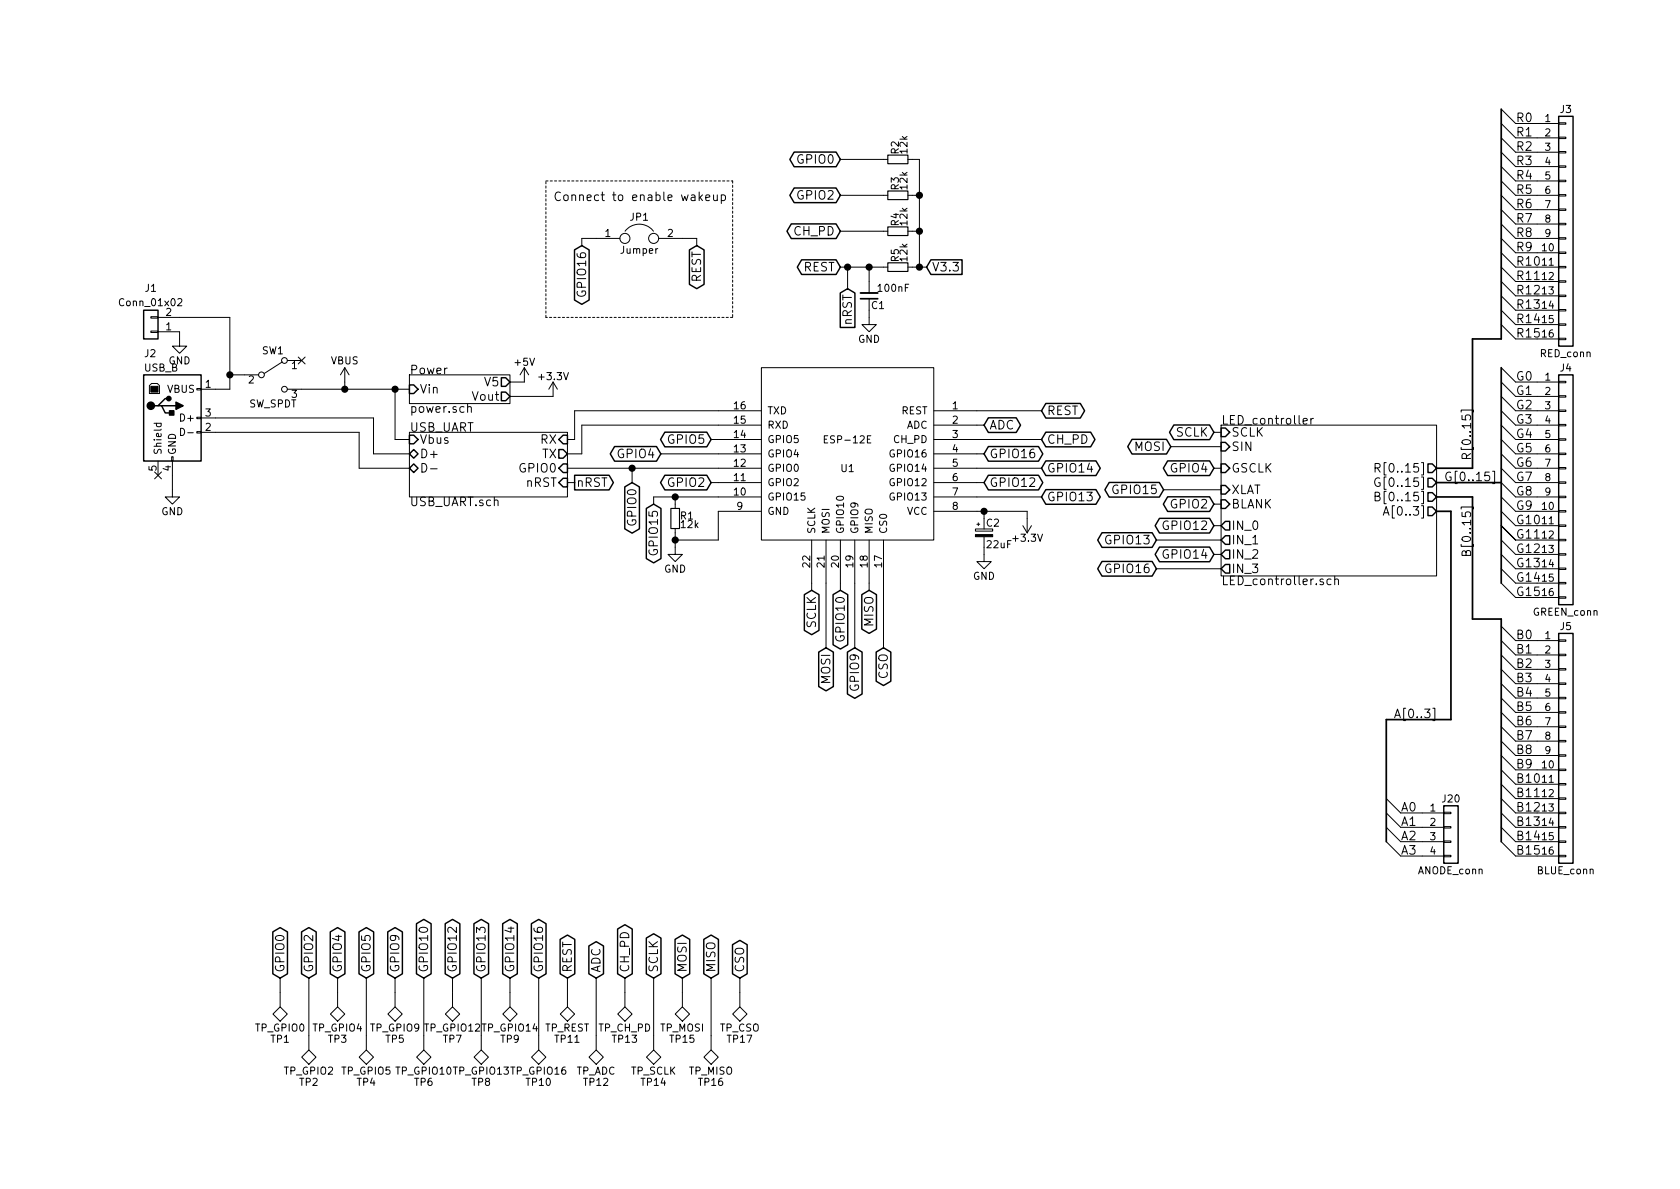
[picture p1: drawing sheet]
EESchema Schematic File Version 4
LIBS:cube-cache
EELAYER 26 0
EELAYER END
$Descr A4 11693 8268
encoding utf-8
Sheet 1 4
Title "Cube RGB 4x4"
Date "31/08/2018"
Rev "B"
Comp ""
Comment1 ""
Comment2 ""
Comment3 ""
Comment4 ""
$EndDescr
$Sheet
S 2850 2600 700  200 
U 5AE441DB
F0 "Power" 60
F1 "power.sch" 60
F2 "Vin" I L 2850 2700 60 
F3 "Vout" O R 3550 2750 60 
F4 "V5" O R 3550 2650 60 
$EndSheet
$Sheet
S 2850 3000 1100 450 
U 5AE443CC
F0 "USB_UART" 60
F1 "USB_UART.sch" 60
F2 "Vbus" I L 2850 3050 60 
F3 "nRST" I R 3950 3350 60 
F4 "GPIO0" I R 3950 3250 60 
F5 "RX" I R 3950 3050 60 
F6 "TX" O R 3950 3150 60 
F7 "D+" B L 2850 3150 60 
F8 "D-" B L 2850 3250 60 
$EndSheet
$Comp
L cube-rescue:USB_B J2
U 1 1
P 1200 2900
F 0 "J2" H 1000 3350 50  0000 L CNN
F 1 "USB_B" H 1000 3250 50  0000 L CNN
F 2 "footprint:Micro_USB_Female_Ali" H 1350 2850 50  0001 C CNN
F 3 "" H 1350 2850 50  0001 C CNN
	1    1200 2900
	1    0    0    -1  
$EndComp
$Comp
L cube-rescue:Conn_01x02 J1
U 1 1
P 1050 2300
F 0 "J1" H 1050 2000 50  0000 C CNN
F 1 "Conn_01x02" H 1050 2100 50  0000 C CNN
F 2 "Pin_Headers:Pin_Header_Straight_1x02_Pitch2.54mm" H 1050 2300 50  0001 C CNN
F 3 "" H 1050 2300 50  0001 C CNN
	1    1050 2300
	-1   0    0    1   
$EndComp
$Comp
L cube-rescue:GND #PWR01
U 1 1
P 1200 3400
F 0 "#PWR01" H 1200 3150 50  0001 C CNN
F 1 "GND" H 1200 3250 50  0000 C CNN
F 2 "" H 1200 3400 50  0001 C CNN
F 3 "" H 1200 3400 50  0001 C CNN
	1    1200 3400
	1    0    0    -1  
$EndComp
NoConn ~ 1100 3300
$Comp
L cube-rescue:GND #PWR02
U 1 1
P 1250 2350
F 0 "#PWR02" H 1250 2100 50  0001 C CNN
F 1 "GND" H 1250 2200 50  0000 C CNN
F 2 "" H 1250 2350 50  0001 C CNN
F 3 "" H 1250 2350 50  0001 C CNN
	1    1250 2350
	1    0    0    -1  
$EndComp
$Comp
L cube-rescue:ESP-12E U1
U 1 1
P 5900 3150
F 0 "U1" H 5900 3050 50  0000 C CNN
F 1 "ESP-12E" H 5900 3250 50  0000 C CNN
F 2 "RF_Modules:ESP-12E" H 5900 3150 50  0001 C CNN
F 3 "" H 5900 3150 50  0001 C CNN
	1    5900 3150
	-1   0    0    -1  
$EndComp
$Sheet
S 8500 2950 1500 1050
U 5AE56632
F0 "LED_controller" 60
F1 "LED_controller.sch" 60
F2 "SCLK" I L 8500 3000 60 
F3 "SIN" I L 8500 3100 60 
F4 "GSCLK" I L 8500 3250 60 
F5 "BLANK" I L 8500 3500 60 
F6 "XLAT" I L 8500 3400 60 
F7 "IN_1" O L 8500 3750 60 
F8 "IN_0" O L 8500 3650 60 
F9 "IN_2" O L 8500 3850 60 
F10 "IN_3" O L 8500 3950 60 
F11 "B[0..15]" O R 10000 3450 60 
F12 "R[0..15]" O R 10000 3250 60 
F13 "G[0..15]" O R 10000 3350 60 
F14 "A[0..3]" O R 10000 3550 60 
$EndSheet
$Comp
L cube-rescue:Conn_01x16 J3
U 1 1
P 10900 1550
F 0 "J3" H 10900 2350 50  0000 C CNN
F 1 "RED_conn" H 10900 650 50  0000 C CNN
F 2 "Pin_Headers:Pin_Header_Straight_1x16_Pitch2.54mm" H 10900 1550 50  0001 C CNN
F 3 "" H 10900 1550 50  0001 C CNN
	1    10900 1550
	1    0    0    -1  
$EndComp
Entry Wire Line
	10450 750  10550 850 
Entry Wire Line
	10450 850  10550 950 
Entry Wire Line
	10450 950  10550 1050
Entry Wire Line
	10450 1050 10550 1150
Entry Wire Line
	10450 1150 10550 1250
Entry Wire Line
	10450 1250 10550 1350
Entry Wire Line
	10450 1350 10550 1450
Entry Wire Line
	10450 1450 10550 1550
Entry Wire Line
	10450 1550 10550 1650
Entry Wire Line
	10450 1650 10550 1750
Entry Wire Line
	10450 1750 10550 1850
Entry Wire Line
	10450 1850 10550 1950
Entry Wire Line
	10450 1950 10550 2050
Entry Wire Line
	10450 2050 10550 2150
Entry Wire Line
	10450 2150 10550 2250
Entry Wire Line
	10450 2250 10550 2350
Text Label 10550 850  0    60   ~ 0
R0
Text Label 10550 950  0    60   ~ 0
R1
Text Label 10550 1050 0    60   ~ 0
R2
Text Label 10550 1150 0    60   ~ 0
R3
Text Label 10550 1250 0    60   ~ 0
R4
Text Label 10550 1350 0    60   ~ 0
R5
Text Label 10550 1450 0    60   ~ 0
R6
Text Label 10550 1550 0    60   ~ 0
R7
Text Label 10550 1650 0    60   ~ 0
R8
Text Label 10550 1750 0    60   ~ 0
R9
Text Label 10550 1850 0    60   ~ 0
R10
Text Label 10550 1950 0    60   ~ 0
R11
Text Label 10550 2050 0    60   ~ 0
R12
Text Label 10550 2150 0    60   ~ 0
R13
Text Label 10550 2250 0    60   ~ 0
R14
Text Label 10550 2350 0    60   ~ 0
R15
$Comp
L cube-rescue:Conn_01x16 J4
U 1 1
P 10900 3350
F 0 "J4" H 10900 4150 50  0000 C CNN
F 1 "GREEN_conn" H 10900 2450 50  0000 C CNN
F 2 "Pin_Headers:Pin_Header_Straight_1x16_Pitch2.54mm" H 10900 3350 50  0001 C CNN
F 3 "" H 10900 3350 50  0001 C CNN
	1    10900 3350
	1    0    0    -1  
$EndComp
Entry Wire Line
	10450 2550 10550 2650
Entry Wire Line
	10450 2650 10550 2750
Entry Wire Line
	10450 2750 10550 2850
Entry Wire Line
	10450 2850 10550 2950
Entry Wire Line
	10450 2950 10550 3050
Entry Wire Line
	10450 3050 10550 3150
Entry Wire Line
	10450 3150 10550 3250
Entry Wire Line
	10450 3250 10550 3350
Entry Wire Line
	10450 3350 10550 3450
Entry Wire Line
	10450 3450 10550 3550
Entry Wire Line
	10450 3550 10550 3650
Entry Wire Line
	10450 3650 10550 3750
Entry Wire Line
	10450 3750 10550 3850
Entry Wire Line
	10450 3850 10550 3950
Entry Wire Line
	10450 3950 10550 4050
Entry Wire Line
	10450 4050 10550 4150
$Comp
L cube-rescue:Conn_01x16 J5
U 1 1
P 10900 5150
F 0 "J5" H 10900 5950 50  0000 C CNN
F 1 "BLUE_conn" H 10900 4250 50  0000 C CNN
F 2 "Pin_Headers:Pin_Header_Straight_1x16_Pitch2.54mm" H 10900 5150 50  0001 C CNN
F 3 "" H 10900 5150 50  0001 C CNN
	1    10900 5150
	1    0    0    -1  
$EndComp
Entry Wire Line
	10450 4350 10550 4450
Entry Wire Line
	10450 4450 10550 4550
Entry Wire Line
	10450 4550 10550 4650
Entry Wire Line
	10450 4650 10550 4750
Entry Wire Line
	10450 4750 10550 4850
Entry Wire Line
	10450 4850 10550 4950
Entry Wire Line
	10450 4950 10550 5050
Entry Wire Line
	10450 5050 10550 5150
Entry Wire Line
	10450 5150 10550 5250
Entry Wire Line
	10450 5250 10550 5350
Entry Wire Line
	10450 5350 10550 5450
Entry Wire Line
	10450 5450 10550 5550
Entry Wire Line
	10450 5550 10550 5650
Entry Wire Line
	10450 5650 10550 5750
Entry Wire Line
	10450 5750 10550 5850
Entry Wire Line
	10450 5850 10550 5950
Text Label 10550 4450 0    60   ~ 0
B0
Text Label 10550 4550 0    60   ~ 0
B1
Text Label 10550 4650 0    60   ~ 0
B2
Text Label 10550 4750 0    60   ~ 0
B3
Text Label 10550 4850 0    60   ~ 0
B4
Text Label 10550 4950 0    60   ~ 0
B5
Text Label 10550 5050 0    60   ~ 0
B6
Text Label 10550 5150 0    60   ~ 0
B7
Text Label 10550 5250 0    60   ~ 0
B8
Text Label 10550 5350 0    60   ~ 0
B9
Text Label 10550 5450 0    60   ~ 0
B10
Text Label 10550 5550 0    60   ~ 0
B11
Text Label 10550 5650 0    60   ~ 0
B12
Text Label 10550 5750 0    60   ~ 0
B13
Text Label 10550 5850 0    60   ~ 0
B14
Text Label 10550 5950 0    60   ~ 0
B15
$Comp
L cube-rescue:GND #PWR03
U 1 1
P 4700 3800
F 0 "#PWR03" H 4700 3550 50  0001 C CNN
F 1 "GND" H 4700 3650 50  0000 C CNN
F 2 "" H 4700 3800 50  0001 C CNN
F 3 "" H 4700 3800 50  0001 C CNN
	1    4700 3800
	1    0    0    -1  
$EndComp
Text GLabel 4000 3350 2    60   Output ~ 0
nRST
Text GLabel 5900 2000 3    60   Input ~ 0
nRST
$Comp
L cube-rescue:CP_Small C2
U 1 1
P 6850 3700
F 0 "C2" H 6860 3770 50  0000 L CNN
F 1 "22uF" H 6860 3620 50  0000 L CNN
F 2 "Capacitors_Tantalum_SMD:CP_Tantalum_Case-A_EIA-3216-18_Reflow" H 6850 3700 50  0001 C CNN
F 3 "" H 6850 3700 50  0001 C CNN
F 4 "Tantalum" H 6850 3700 60  0001 C CNN "Type"
	1    6850 3700
	1    0    0    -1  
$EndComp
$Comp
L cube-rescue:GND #PWR04
U 1 1
P 6850 3850
F 0 "#PWR04" H 6850 3600 50  0001 C CNN
F 1 "GND" H 6850 3700 50  0000 C CNN
F 2 "" H 6850 3850 50  0001 C CNN
F 3 "" H 6850 3850 50  0001 C CNN
	1    6850 3850
	1    0    0    -1  
$EndComp
$Comp
L cube-rescue:R_Small R1
U 1 1
P 4700 3600
F 0 "R1" H 4730 3620 50  0000 L CNN
F 1 "12k" H 4730 3560 50  0000 L CNN
F 2 "Resistors_SMD:R_0603_HandSoldering" H 4700 3600 50  0001 C CNN
F 3 "" H 4700 3600 50  0001 C CNN
	1    4700 3600
	1    0    0    -1  
$EndComp
$Comp
L cube-rescue:C_Small C1
U 1 1
P 6050 2050
F 0 "C1" H 6060 2120 50  0000 L CNN
F 1 "100nF" H 6100 2000 50  0000 L CNN
F 2 "Capacitors_SMD:C_0402" H 6050 2050 50  0001 C CNN
F 3 "" H 6050 2050 50  0001 C CNN
F 4 "Ceramic" H 6050 2050 60  0001 C CNN "Type"
	1    6050 2050
	1    0    0    1   
$EndComp
$Comp
L cube-rescue:GND #PWR05
U 1 1
P 6050 2200
F 0 "#PWR05" H 6050 1950 50  0001 C CNN
F 1 "GND" H 6050 2050 50  0000 C CNN
F 2 "" H 6050 2200 50  0001 C CNN
F 3 "" H 6050 2200 50  0001 C CNN
	1    6050 2200
	1    0    0    -1  
$EndComp
Text GLabel 4950 3050 0    60   BiDi ~ 0
GPIO5
Text GLabel 4600 3150 0    60   BiDi ~ 0
GPIO4
Text GLabel 4950 3350 0    60   BiDi ~ 0
GPIO2
Text GLabel 4400 3350 3    60   BiDi ~ 0
GPIO0
Text GLabel 6850 3150 2    60   BiDi ~ 0
GPIO16
Text GLabel 7250 3250 2    60   BiDi ~ 0
GPIO14
Text GLabel 6850 3350 2    60   BiDi ~ 0
GPIO12
Text GLabel 7250 3450 2    60   BiDi ~ 0
GPIO13
Text GLabel 6450 1850 2    60   Input ~ 0
V3.3
$Comp
L cube-rescue:R_Small R4
U 1 1
P 6250 1600
F 0 "R4" H 6280 1620 50  0000 L CNN
F 1 "12k" H 6280 1560 50  0000 L CNN
F 2 "Resistors_SMD:R_0603_HandSoldering" H 6250 1600 50  0001 C CNN
F 3 "" H 6250 1600 50  0001 C CNN
	1    6250 1600
	0    -1   -1   0   
$EndComp
$Comp
L cube-rescue:R_Small R5
U 1 1
P 6250 1850
F 0 "R5" H 6280 1870 50  0000 L CNN
F 1 "12k" H 6280 1810 50  0000 L CNN
F 2 "Resistors_SMD:R_0603_HandSoldering" H 6250 1850 50  0001 C CNN
F 3 "" H 6250 1850 50  0001 C CNN
	1    6250 1850
	0    -1   -1   0   
$EndComp
Text GLabel 7250 3050 2    60   BiDi ~ 0
CH_PD
Text GLabel 6850 2950 2    60   BiDi ~ 0
ADC
Text GLabel 7250 2850 2    60   BiDi ~ 0
REST
Text GLabel 5850 1600 0    60   BiDi ~ 0
CH_PD
Text GLabel 5850 1850 0    60   BiDi ~ 0
REST
Text GLabel 5650 4100 3    60   BiDi ~ 0
SCLK
Text GLabel 5750 4500 3    60   BiDi ~ 0
MOSI
Text GLabel 5850 4100 3    60   BiDi ~ 0
GPIO10
Text GLabel 5950 4500 3    60   BiDi ~ 0
GPIO9
Text GLabel 6050 4100 3    60   BiDi ~ 0
MISO
Text GLabel 6150 4500 3    60   BiDi ~ 0
CSO
Text GLabel 4550 3500 3    60   BiDi ~ 0
GPIO15
$Comp
L cube-rescue:R_Small R3
U 1 1
P 6250 1350
F 0 "R3" H 6280 1370 50  0000 L CNN
F 1 "12k" H 6280 1310 50  0000 L CNN
F 2 "Resistors_SMD:R_0603_HandSoldering" H 6250 1350 50  0001 C CNN
F 3 "" H 6250 1350 50  0001 C CNN
	1    6250 1350
	0    -1   -1   0   
$EndComp
Text GLabel 5850 1350 0    60   BiDi ~ 0
GPIO2
Text GLabel 5850 1100 0    60   BiDi ~ 0
GPIO0
$Comp
L cube-rescue:R_Small R2
U 1 1
P 6250 1100
F 0 "R2" H 6280 1120 50  0000 L CNN
F 1 "12k" H 6280 1060 50  0000 L CNN
F 2 "Resistors_SMD:R_0603_HandSoldering" H 6250 1100 50  0001 C CNN
F 3 "" H 6250 1100 50  0001 C CNN
	1    6250 1100
	0    -1   -1   0   
$EndComp
$Comp
L cube-rescue:Jumper JP1
U 1 1
P 4450 1650
F 0 "JP1" H 4450 1800 50  0000 C CNN
F 1 "Jumper" H 4450 1570 50  0000 C CNN
F 2 "Pin_Headers:Pin_Header_Straight_1x02_Pitch1.00mm" H 4450 1650 50  0001 C CNN
F 3 "" H 4450 1650 50  0001 C CNN
	1    4450 1650
	1    0    0    -1  
$EndComp
Text Notes 3850 1400 0    60   ~ 0
Connect to enable wakeup\n
Text GLabel 4050 1700 3    60   BiDi ~ 0
GPIO16
Text GLabel 4850 1700 3    60   BiDi ~ 0
REST
$Comp
L cube-rescue:SW_SPDT SW1
U 1 1
P 1900 2600
F 0 "SW1" H 1900 2770 50  0000 C CNN
F 1 "SW_SPDT" H 1900 2400 50  0000 C CNN
F 2 "footprint:Switch_1P2T_SPDT_Ali" H 1900 2600 50  0001 C CNN
F 3 "" H 1900 2600 50  0001 C CNN
	1    1900 2600
	1    0    0    -1  
$EndComp
NoConn ~ 2100 2500
$Comp
L cube-rescue:TEST TP1
U 1 1
P 1950 6900
F 0 "TP1" H 1950 7200 50  0000 C BNN
F 1 "TP_GPIO0" H 1950 7150 50  0000 C CNN
F 2 "Measurement_Points:Measurement_Point_Round-SMD-Pad_Small" H 1950 6900 50  0001 C CNN
F 3 "" H 1950 6900 50  0001 C CNN
	1    1950 6900
	-1   0    0    1   
$EndComp
Text GLabel 1950 6800 1    60   BiDi ~ 0
GPIO0
Text GLabel 2150 6800 1    60   BiDi ~ 0
GPIO2
Text GLabel 2350 6800 1    60   BiDi ~ 0
GPIO4
Text GLabel 2550 6800 1    60   BiDi ~ 0
GPIO5
Text GLabel 2750 6800 1    60   BiDi ~ 0
GPIO9
Text GLabel 2950 6800 1    60   BiDi ~ 0
GPIO10
Text GLabel 3150 6800 1    60   BiDi ~ 0
GPIO12
Text GLabel 3350 6800 1    60   BiDi ~ 0
GPIO13
Text GLabel 3550 6800 1    60   BiDi ~ 0
GPIO14
Text GLabel 3750 6800 1    60   BiDi ~ 0
GPIO16
$Comp
L cube-rescue:TEST TP2
U 1 1
P 2150 7200
F 0 "TP2" H 2150 7500 50  0000 C BNN
F 1 "TP_GPIO2" H 2150 7450 50  0000 C CNN
F 2 "Measurement_Points:Measurement_Point_Round-SMD-Pad_Small" H 2150 7200 50  0001 C CNN
F 3 "" H 2150 7200 50  0001 C CNN
	1    2150 7200
	-1   0    0    1   
$EndComp
$Comp
L cube-rescue:TEST TP3
U 1 1
P 2350 6900
F 0 "TP3" H 2350 7200 50  0000 C BNN
F 1 "TP_GPIO4" H 2350 7150 50  0000 C CNN
F 2 "Measurement_Points:Measurement_Point_Round-SMD-Pad_Small" H 2350 6900 50  0001 C CNN
F 3 "" H 2350 6900 50  0001 C CNN
	1    2350 6900
	-1   0    0    1   
$EndComp
$Comp
L cube-rescue:TEST TP4
U 1 1
P 2550 7200
F 0 "TP4" H 2550 7500 50  0000 C BNN
F 1 "TP_GPIO5" H 2550 7450 50  0000 C CNN
F 2 "Measurement_Points:Measurement_Point_Round-SMD-Pad_Small" H 2550 7200 50  0001 C CNN
F 3 "" H 2550 7200 50  0001 C CNN
	1    2550 7200
	-1   0    0    1   
$EndComp
$Comp
L cube-rescue:TEST TP5
U 1 1
P 2750 6900
F 0 "TP5" H 2750 7200 50  0000 C BNN
F 1 "TP_GPIO9" H 2750 7150 50  0000 C CNN
F 2 "Measurement_Points:Measurement_Point_Round-SMD-Pad_Small" H 2750 6900 50  0001 C CNN
F 3 "" H 2750 6900 50  0001 C CNN
	1    2750 6900
	-1   0    0    1   
$EndComp
$Comp
L cube-rescue:TEST TP6
U 1 1
P 2950 7200
F 0 "TP6" H 2950 7500 50  0000 C BNN
F 1 "TP_GPIO10" H 2950 7450 50  0000 C CNN
F 2 "Measurement_Points:Measurement_Point_Round-SMD-Pad_Small" H 2950 7200 50  0001 C CNN
F 3 "" H 2950 7200 50  0001 C CNN
	1    2950 7200
	-1   0    0    1   
$EndComp
$Comp
L cube-rescue:TEST TP7
U 1 1
P 3150 6900
F 0 "TP7" H 3150 7200 50  0000 C BNN
F 1 "TP_GPIO12" H 3150 7150 50  0000 C CNN
F 2 "Measurement_Points:Measurement_Point_Round-SMD-Pad_Small" H 3150 6900 50  0001 C CNN
F 3 "" H 3150 6900 50  0001 C CNN
	1    3150 6900
	-1   0    0    1   
$EndComp
$Comp
L cube-rescue:TEST TP8
U 1 1
P 3350 7200
F 0 "TP8" H 3350 7500 50  0000 C BNN
F 1 "TP_GPIO13" H 3350 7450 50  0000 C CNN
F 2 "Measurement_Points:Measurement_Point_Round-SMD-Pad_Small" H 3350 7200 50  0001 C CNN
F 3 "" H 3350 7200 50  0001 C CNN
	1    3350 7200
	-1   0    0    1   
$EndComp
$Comp
L cube-rescue:TEST TP9
U 1 1
P 3550 6900
F 0 "TP9" H 3550 7200 50  0000 C BNN
F 1 "TP_GPIO14" H 3550 7150 50  0000 C CNN
F 2 "Measurement_Points:Measurement_Point_Round-SMD-Pad_Small" H 3550 6900 50  0001 C CNN
F 3 "" H 3550 6900 50  0001 C CNN
	1    3550 6900
	-1   0    0    1   
$EndComp
$Comp
L cube-rescue:TEST TP10
U 1 1
P 3750 7200
F 0 "TP10" H 3750 7500 50  0000 C BNN
F 1 "TP_GPIO16" H 3750 7450 50  0000 C CNN
F 2 "Measurement_Points:Measurement_Point_Round-SMD-Pad_Small" H 3750 7200 50  0001 C CNN
F 3 "" H 3750 7200 50  0001 C CNN
	1    3750 7200
	-1   0    0    1   
$EndComp
Text GLabel 3950 6800 1    60   BiDi ~ 0
REST
$Comp
L cube-rescue:TEST TP11
U 1 1
P 3950 6900
F 0 "TP11" H 3950 7200 50  0000 C BNN
F 1 "TP_REST" H 3950 7150 50  0000 C CNN
F 2 "Measurement_Points:Measurement_Point_Round-SMD-Pad_Small" H 3950 6900 50  0001 C CNN
F 3 "" H 3950 6900 50  0001 C CNN
	1    3950 6900
	-1   0    0    1   
$EndComp
Text GLabel 4150 6800 1    60   BiDi ~ 0
ADC
Text GLabel 4350 6800 1    60   BiDi ~ 0
CH_PD
Text GLabel 4550 6800 1    60   BiDi ~ 0
SCLK
Text GLabel 4750 6800 1    60   BiDi ~ 0
MOSI
Text GLabel 4950 6800 1    60   BiDi ~ 0
MISO
Text GLabel 5150 6800 1    60   BiDi ~ 0
CSO
$Comp
L cube-rescue:TEST TP12
U 1 1
P 4150 7200
F 0 "TP12" H 4150 7500 50  0000 C BNN
F 1 "TP_ADC" H 4150 7450 50  0000 C CNN
F 2 "Measurement_Points:Measurement_Point_Round-SMD-Pad_Small" H 4150 7200 50  0001 C CNN
F 3 "" H 4150 7200 50  0001 C CNN
	1    4150 7200
	-1   0    0    1   
$EndComp
$Comp
L cube-rescue:TEST TP13
U 1 1
P 4350 6900
F 0 "TP13" H 4350 7200 50  0000 C BNN
F 1 "TP_CH_PD" H 4350 7150 50  0000 C CNN
F 2 "Measurement_Points:Measurement_Point_Round-SMD-Pad_Small" H 4350 6900 50  0001 C CNN
F 3 "" H 4350 6900 50  0001 C CNN
	1    4350 6900
	-1   0    0    1   
$EndComp
$Comp
L cube-rescue:TEST TP14
U 1 1
P 4550 7200
F 0 "TP14" H 4550 7500 50  0000 C BNN
F 1 "TP_SCLK" H 4550 7450 50  0000 C CNN
F 2 "Measurement_Points:Measurement_Point_Round-SMD-Pad_Small" H 4550 7200 50  0001 C CNN
F 3 "" H 4550 7200 50  0001 C CNN
	1    4550 7200
	-1   0    0    1   
$EndComp
$Comp
L cube-rescue:TEST TP15
U 1 1
P 4750 6900
F 0 "TP15" H 4750 7200 50  0000 C BNN
F 1 "TP_MOSI" H 4750 7150 50  0000 C CNN
F 2 "Measurement_Points:Measurement_Point_Round-SMD-Pad_Small" H 4750 6900 50  0001 C CNN
F 3 "" H 4750 6900 50  0001 C CNN
	1    4750 6900
	-1   0    0    1   
$EndComp
$Comp
L cube-rescue:TEST TP16
U 1 1
P 4950 7200
F 0 "TP16" H 4950 7500 50  0000 C BNN
F 1 "TP_MISO" H 4950 7450 50  0000 C CNN
F 2 "Measurement_Points:Measurement_Point_Round-SMD-Pad_Small" H 4950 7200 50  0001 C CNN
F 3 "" H 4950 7200 50  0001 C CNN
	1    4950 7200
	-1   0    0    1   
$EndComp
$Comp
L cube-rescue:TEST TP17
U 1 1
P 5150 6900
F 0 "TP17" H 5150 7200 50  0000 C BNN
F 1 "TP_CSO" H 5150 7150 50  0000 C CNN
F 2 "Measurement_Points:Measurement_Point_Round-SMD-Pad_Small" H 5150 6900 50  0001 C CNN
F 3 "" H 5150 6900 50  0001 C CNN
	1    5150 6900
	-1   0    0    1   
$EndComp
Text GLabel 8450 3000 0    60   BiDi ~ 0
SCLK
Text GLabel 8150 3100 0    60   BiDi ~ 0
MOSI
Text GLabel 8450 3250 0    60   BiDi ~ 0
GPIO4
Text GLabel 8450 3650 0    60   BiDi ~ 0
GPIO12
Text GLabel 8050 3750 0    60   BiDi ~ 0
GPIO13
Text GLabel 8450 3850 0    60   BiDi ~ 0
GPIO14
Text GLabel 8050 3950 0    60   BiDi ~ 0
GPIO16
Text GLabel 8450 3500 0    60   BiDi ~ 0
GPIO2
Text GLabel 8100 3400 0    60   BiDi ~ 0
GPIO15
Text Label 10550 2650 0    60   ~ 0
G0
Text Label 10550 2750 0    60   ~ 0
G1
Text Label 10550 2850 0    60   ~ 0
G2
Text Label 10550 2950 0    60   ~ 0
G3
Text Label 10550 3050 0    60   ~ 0
G4
Text Label 10550 3150 0    60   ~ 0
G5
Text Label 10550 3250 0    60   ~ 0
G6
Text Label 10550 3350 0    60   ~ 0
G7
Text Label 10550 3450 0    60   ~ 0
G8
Text Label 10550 3550 0    60   ~ 0
G9
Text Label 10550 3650 0    60   ~ 0
G10
Text Label 10550 3750 0    60   ~ 0
G11
Text Label 10550 3850 0    60   ~ 0
G12
Text Label 10550 3950 0    60   ~ 0
G13
Text Label 10550 4050 0    60   ~ 0
G14
Text Label 10550 4150 0    60   ~ 0
G15
Entry Wire Line
	10450 3650 10550 3750
Entry Wire Line
	10450 3650 10550 3750
Entry Wire Line
	10450 3650 10550 3750
Text Label 10250 3200 1    60   ~ 0
R[0..15]
Text Label 10050 3350 0    60   ~ 0
G[0..15]
Text Label 10250 3500 3    60   ~ 0
B[0..15]
$Comp
L cube-rescue:Conn_01x04 J20
U 1 1
P 10100 5750
F 0 "J20" H 10100 5950 50  0000 C CNN
F 1 "ANODE_conn" H 10100 5450 50  0000 C CNN
F 2 "Pin_Headers:Pin_Header_Straight_1x04_Pitch2.54mm" H 10100 5750 50  0001 C CNN
F 3 "" H 10100 5750 50  0001 C CNN
	1    10100 5750
	1    0    0    -1  
$EndComp
Entry Wire Line
	9650 5550 9750 5650
Entry Wire Line
	9650 5650 9750 5750
Entry Wire Line
	9650 5750 9750 5850
Entry Wire Line
	9650 5850 9750 5950
Text Label 9750 5650 0    60   ~ 0
A0
Text Label 9750 5750 0    60   ~ 0
A1
Text Label 9750 5850 0    60   ~ 0
A2
Text Label 9750 5950 0    60   ~ 0
A3
Text Label 9700 5000 0    60   ~ 0
A[0..3]
$Comp
L cube-rescue:+3.3V #PWR06
U 1 1
P 3850 2750
F 0 "#PWR06" H 3850 2600 50  0001 C CNN
F 1 "+3.3V" H 3850 2890 50  0000 C CNN
F 2 "" H 3850 2750 50  0001 C CNN
F 3 "" H 3850 2750 50  0001 C CNN
	1    3850 2750
	1    0    0    -1  
$EndComp
$Comp
L cube-rescue:VBUS #PWR07
U 1 1
P 2400 2650
F 0 "#PWR07" H 2400 2500 50  0001 C CNN
F 1 "VBUS" H 2400 2800 50  0000 C CNN
F 2 "" H 2400 2650 50  0001 C CNN
F 3 "" H 2400 2650 50  0001 C CNN
	1    2400 2650
	1    0    0    -1  
$EndComp
$Comp
L cube-rescue:+3.3V #PWR08
U 1 1
P 7150 3600
F 0 "#PWR08" H 7150 3450 50  0001 C CNN
F 1 "+3.3V" H 7150 3740 50  0000 C CNN
F 2 "" H 7150 3600 50  0001 C CNN
F 3 "" H 7150 3600 50  0001 C CNN
	1    7150 3600
	-1   0    0    1   
$EndComp
$Comp
L cube-rescue:+5V #PWR09
U 1 1
P 3650 2650
F 0 "#PWR09" H 3650 2500 50  0001 C CNN
F 1 "+5V" H 3650 2790 50  0000 C CNN
F 2 "" H 3650 2650 50  0001 C CNN
F 3 "" H 3650 2650 50  0001 C CNN
	1    3650 2650
	1    0    0    -1  
$EndComp
Wire Wire Line
	1250 2200 1600 2200
Wire Wire Line
	1250 2300 1250 2350
Wire Wire Line
	10550 850  10700 850 
Wire Wire Line
	10550 950  10700 950 
Wire Wire Line
	10550 1050 10700 1050
Wire Wire Line
	10550 1150 10700 1150
Wire Wire Line
	10550 1250 10700 1250
Wire Wire Line
	10550 1350 10700 1350
Wire Wire Line
	10550 1450 10700 1450
Wire Wire Line
	10550 1550 10700 1550
Wire Wire Line
	10550 1650 10700 1650
Wire Wire Line
	10550 1750 10700 1750
Wire Wire Line
	10550 1850 10700 1850
Wire Wire Line
	10550 1950 10700 1950
Wire Wire Line
	10550 2050 10700 2050
Wire Wire Line
	10550 2150 10700 2150
Wire Wire Line
	10550 2250 10700 2250
Wire Wire Line
	10550 2350 10700 2350
Wire Wire Line
	10550 2650 10700 2650
Wire Wire Line
	10550 2750 10700 2750
Wire Wire Line
	10550 2850 10700 2850
Wire Wire Line
	10550 2950 10700 2950
Wire Wire Line
	10550 3050 10700 3050
Wire Wire Line
	10550 3150 10700 3150
Wire Wire Line
	10550 3250 10700 3250
Wire Wire Line
	10550 3350 10700 3350
Wire Wire Line
	10550 3450 10700 3450
Wire Wire Line
	10550 3550 10700 3550
Wire Wire Line
	10550 3650 10700 3650
Wire Wire Line
	10550 3750 10700 3750
Wire Wire Line
	10550 3850 10700 3850
Wire Wire Line
	10550 3950 10700 3950
Wire Wire Line
	10550 4050 10700 4050
Wire Wire Line
	10550 4150 10700 4150
Wire Wire Line
	10550 4450 10700 4450
Wire Wire Line
	10550 4550 10700 4550
Wire Wire Line
	10550 4650 10700 4650
Wire Wire Line
	10550 4750 10700 4750
Wire Wire Line
	10550 4850 10700 4850
Wire Wire Line
	10550 4950 10700 4950
Wire Wire Line
	10550 5050 10700 5050
Wire Wire Line
	10550 5150 10700 5150
Wire Wire Line
	10550 5250 10700 5250
Wire Wire Line
	10550 5350 10700 5350
Wire Wire Line
	10550 5450 10700 5450
Wire Wire Line
	10550 5550 10700 5550
Wire Wire Line
	10550 5650 10700 5650
Wire Wire Line
	10550 5750 10700 5750
Wire Wire Line
	10550 5850 10700 5850
Wire Wire Line
	10550 5950 10700 5950
Wire Wire Line
	2850 3050 2750 3050
Wire Wire Line
	2750 3050 2750 2700
Connection ~ 2750 2700
Wire Wire Line
	3950 3050 4000 3050
Wire Wire Line
	3950 3150 4050 3150
Wire Wire Line
	3950 3250 4400 3250
Wire Wire Line
	4050 3150 4050 2950
Wire Wire Line
	4050 2950 5000 2950
Wire Wire Line
	4000 3050 4000 2850
Wire Wire Line
	4000 2850 5000 2850
Wire Wire Line
	3950 3350 4000 3350
Wire Wire Line
	6850 3850 6850 3800
Wire Wire Line
	6800 3150 6850 3150
Wire Wire Line
	6800 3250 7250 3250
Connection ~ 6050 1850
Wire Wire Line
	5850 1850 5900 1850
Wire Wire Line
	6350 1850 6400 1850
Connection ~ 6400 1850
Wire Wire Line
	7250 3050 6800 3050
Wire Wire Line
	6800 3550 6850 3550
Wire Wire Line
	6850 3600 6850 3550
Connection ~ 6850 3550
Wire Wire Line
	6800 3450 7250 3450
Wire Wire Line
	6800 3350 6850 3350
Wire Wire Line
	6800 2950 6850 2950
Wire Wire Line
	6800 2850 7250 2850
Wire Wire Line
	5650 4050 5650 4100
Wire Wire Line
	5750 4050 5750 4500
Wire Wire Line
	5850 4050 5850 4100
Wire Wire Line
	5950 4050 5950 4500
Wire Wire Line
	6050 4050 6050 4100
Wire Wire Line
	6150 4050 6150 4500
Wire Wire Line
	6050 2150 6050 2200
Wire Wire Line
	6050 1850 6050 1950
Wire Wire Line
	6400 1100 6400 1350
Wire Wire Line
	4600 3150 5000 3150
Wire Wire Line
	5000 3050 4950 3050
Wire Wire Line
	5000 3550 5000 3750
Wire Wire Line
	4550 3450 4700 3450
Wire Wire Line
	4950 3350 5000 3350
Wire Wire Line
	4400 3350 4400 3250
Connection ~ 4400 3250
Wire Wire Line
	4700 3500 4700 3450
Wire Wire Line
	5000 3750 4700 3750
Wire Wire Line
	4700 3700 4700 3750
Connection ~ 4700 3750
Wire Wire Line
	4550 3500 4550 3450
Connection ~ 4700 3450
Wire Wire Line
	5900 2000 5900 1850
Connection ~ 5900 1850
Wire Wire Line
	5850 1600 6150 1600
Wire Wire Line
	6350 1600 6400 1600
Wire Wire Line
	6350 1350 6400 1350
Connection ~ 6400 1600
Wire Wire Line
	6350 1100 6400 1100
Connection ~ 6400 1350
Wire Wire Line
	6150 1350 5850 1350
Wire Wire Line
	5850 1100 6150 1100
Wire Wire Line
	4750 1650 4850 1650
Wire Wire Line
	4850 1650 4850 1700
Wire Wire Line
	4050 1700 4050 1650
Wire Wire Line
	4050 1650 4150 1650
Wire Notes Line
	3800 1250 5100 1250
Wire Notes Line
	5100 1250 5100 2200
Wire Notes Line
	5100 2200 3800 2200
Wire Notes Line
	3800 2200 3800 1250
Wire Wire Line
	1500 2700 1600 2700
Wire Wire Line
	1600 2600 1700 2600
Connection ~ 1600 2600
Wire Wire Line
	2100 2700 2400 2700
Wire Wire Line
	1950 6800 1950 6900
Wire Wire Line
	2150 6800 2150 7200
Wire Wire Line
	2350 6900 2350 6800
Wire Wire Line
	2550 6800 2550 7200
Wire Wire Line
	2750 6800 2750 6900
Wire Wire Line
	2950 6800 2950 7200
Wire Wire Line
	3150 6900 3150 6800
Wire Wire Line
	3350 6800 3350 7200
Wire Wire Line
	3550 6900 3550 6800
Wire Wire Line
	3750 6800 3750 7200
Wire Wire Line
	3950 6800 3950 6900
Wire Wire Line
	4150 6800 4150 7200
Wire Wire Line
	4350 6800 4350 6900
Wire Wire Line
	4550 6800 4550 7200
Wire Wire Line
	4750 6800 4750 6900
Wire Wire Line
	4950 6800 4950 7200
Wire Wire Line
	5150 6800 5150 6900
Wire Wire Line
	8450 3000 8500 3000
Wire Wire Line
	8150 3100 8500 3100
Wire Wire Line
	8450 3250 8500 3250
Wire Wire Line
	8100 3400 8500 3400
Wire Wire Line
	8500 3500 8450 3500
Wire Wire Line
	8450 3650 8500 3650
Wire Wire Line
	8500 3750 8050 3750
Wire Wire Line
	8050 3950 8500 3950
Wire Wire Line
	8500 3850 8450 3850
Wire Bus Line
	10000 3450 10250 3450
Wire Bus Line
	10250 3450 10250 4300
Wire Bus Line
	10250 4300 10450 4300
Wire Bus Line
	10000 3350 10450 3350
Wire Bus Line
	10000 3250 10250 3250
Wire Bus Line
	10250 3250 10250 2350
Wire Bus Line
	10250 2350 10450 2350
Wire Bus Line
	10000 3550 10100 3550
Wire Bus Line
	10100 3550 10100 5000
Wire Wire Line
	9900 5650 9750 5650
Wire Wire Line
	9900 5750 9750 5750
Wire Wire Line
	9900 5850 9750 5850
Wire Wire Line
	9900 5950 9750 5950
Wire Bus Line
	10100 5000 9650 5000
Wire Wire Line
	3550 2750 3850 2750
Wire Wire Line
	3550 2650 3650 2650
Wire Wire Line
	7150 3550 7150 3600
Wire Wire Line
	2400 2650 2400 2700
Connection ~ 2400 2700
Wire Wire Line
	2750 2700 2850 2700
Wire Wire Line
	6050 1850 6150 1850
Wire Wire Line
	6400 1850 6450 1850
Wire Wire Line
	6850 3550 7150 3550
Wire Wire Line
	4400 3250 5000 3250
Wire Wire Line
	4700 3750 4700 3800
Wire Wire Line
	4700 3450 5000 3450
Wire Wire Line
	5900 1850 6050 1850
Wire Wire Line
	6400 1600 6400 1850
Wire Wire Line
	6400 1350 6400 1600
Wire Wire Line
	1600 2700 1600 2600
Wire Wire Line
	1600 2600 1600 2200
Wire Wire Line
	2400 2700 2750 2700
Wire Wire Line
	1200 3300 1200 3400
Wire Wire Line
	1500 2900 2600 2900
Wire Wire Line
	2600 2900 2600 3150
Wire Wire Line
	2600 3150 2850 3150
Wire Wire Line
	1500 3000 2500 3000
Wire Wire Line
	2500 3000 2500 3250
Wire Wire Line
	2500 3250 2850 3250
Wire Bus Line
	9650 5000 9650 5850
Wire Bus Line
	10450 3350 10450 4050
Wire Bus Line
	10450 2550 10450 3350
Wire Bus Line
	10450 4300 10450 5850
Wire Bus Line
	10450 750  10450 2350
$EndSCHEMATC
